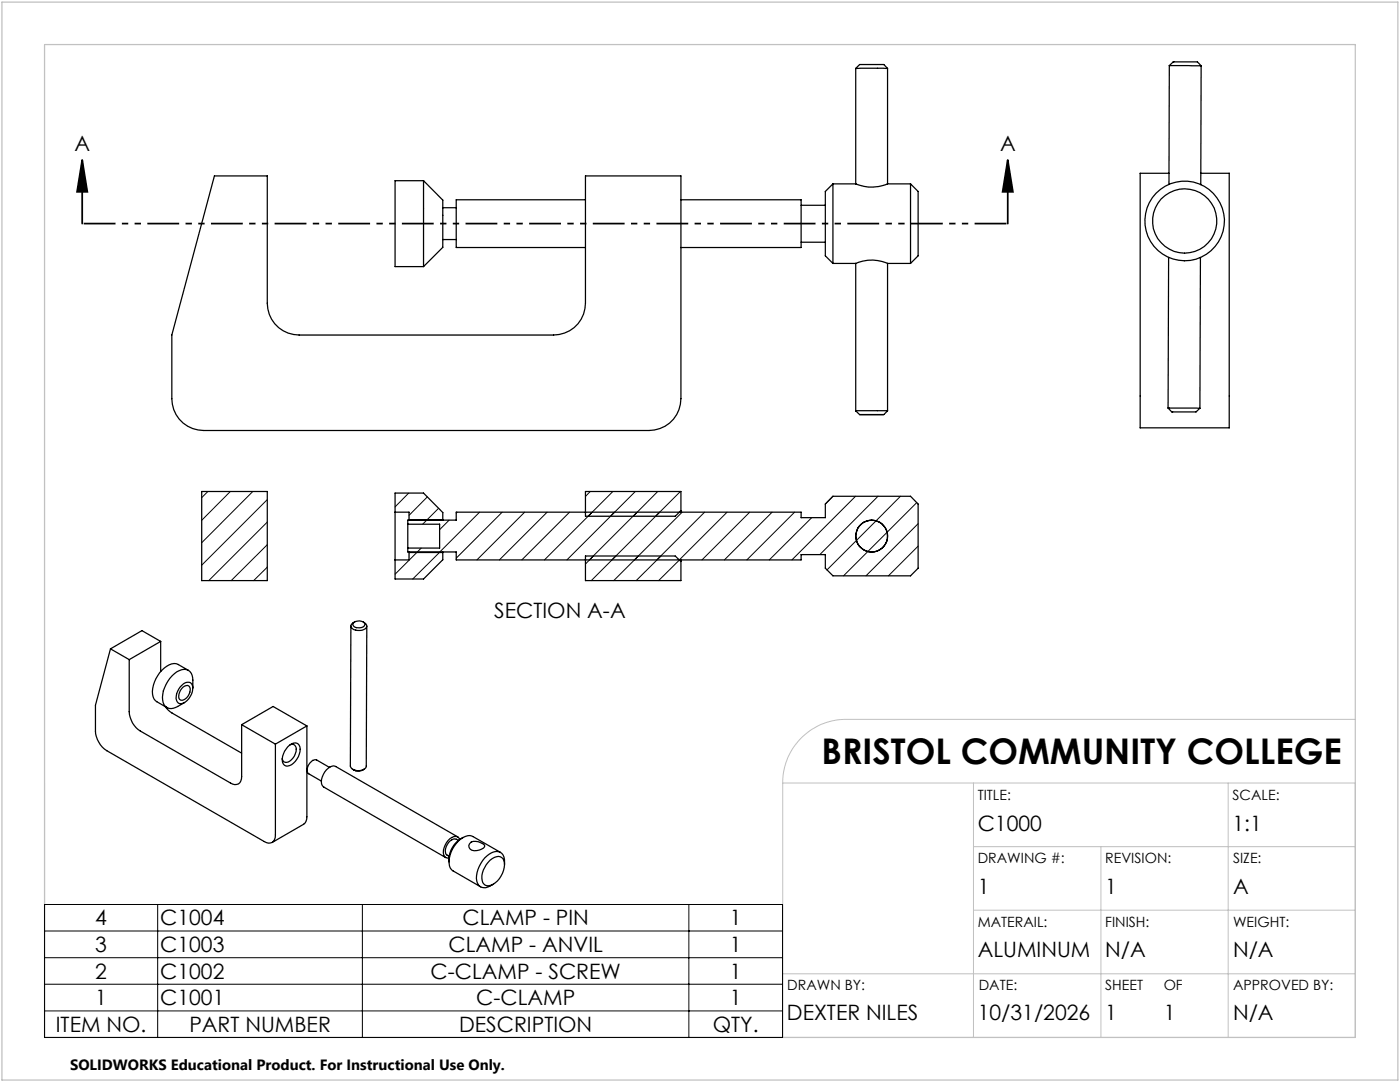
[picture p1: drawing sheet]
<svg xmlns="http://www.w3.org/2000/svg" width="279mm" height="216mm" viewBox="0 0 279 216" stroke-linecap="round" stroke-linejoin="round" font-family="sans-serif">
<g fill="none" stroke="#000" stroke-width=".25">
<path d="M170.8 13.7h6.3M170.8 13.7l.8-.8h4.8l.7 .8M170.8 13.7v23M177.1 13.7v23h4.6M233.4 13.1h6.3M233.4 13.1l.7-.8h4.9l.7 .8M233.4 13.1l-.1 23.7M239.7 13.1l-.1 23.7M42.8 35.1h10.5v25.4a6.3 6.3 0 0 0 6.4 6.4h50.8a6.3 6.3 0 0 0 6.3-6.4v-25.4h19.1v44.5a6.3 6.3 0 0 1-6.4 6.3h-88.9a6.3 6.3 0 0 1-6.3-6.3v-12.7zM84.5 36.1h-5.7v17.1h5.7M84.5 36.1v17.1M84.5 36.1l3.9 3.8v9.5l-3.9 3.8"/>
<path d="M116.8 39.9h-25.7v9.5h25.7M135.9 39.9h24v9.5h-24M166.2 36.7v15.9M166.2 36.7l-1.5 1.5v12.8l1.5 1.6M166.2 36.7h4.6M170.8 36.7a7.9 7.9 0 0 0 6.3 0M181.7 36.7l1.5 1.5v12.8l-1.5 1.6M181.7 36.7v15.9M233.3 34.6h-5.8v50.8h17.8v-50.8h-5.7M88.4 41.5h2.7M88.4 47.8h2.7M159.9 41h4.8"/>
<path d="M159.9 48.3h4.8M166.2 52.6h4.6M170.8 52.6a7.7 7.7 0 0 1 6.3 0M170.8 52.6v29.4M181.7 52.6h-4.6v29.4M233.2 51.4l-.1 30M239.6 51.4l-.1 30.1M40.3 98.1h13v17.8h-13zM116.8 98.1h19.1v3.8l-1.1 1.1h-18zM170.8 82h6.3M170.8 82l.8 .7M171.6 82.7h4.8z"/>
<path d="M177.1 82l-.7 .7M233.1 81.4l6.4 .1M233.1 81.4l.8 .8h4.8l.8-.7M78.8 102.2v9.5M78.8 102.2v-3.8h5.7l3.9 3.9v1.4M78.8 102.2h2.8v1.5M81.4 104.6v4.8M81.4 104.6v-.8h9.7v-1.6h68.8v1.1h4.8v-2.7l1.5-1.6h15.5l1.5 1.6v12.8l-1.5 1.5h-15.5l-1.5-1.5v-2.7h-4.8v1h-68.8v-1.6h-9.7v-.7M81.4 104.6h6.3v4.8h-6.3M81.6 110.1v.1M81.6 103.7v.1M81.6 110.2v1.5h-2.8"/>
<path d="M81.6 110.2h6.8M81.6 103.7h6.8M88.4 110.1v.1M88.4 103.7v.1M88.4 110.2v1.5l-3.9 3.8h-5.7v-3.8M116.8 110.9h18l1.1 1.1v3.9h-19.1zM135.9 111.7v.3M135.9 101.9v.3M22 129.5l-3 11.2v5.2a5.1 5.1 0 0 0 2.3 3.9l31.4 18.1a1.35 1.35 0 0 0 1.6 .2 1.35 1.35 0 0 0 .7-1.5v-18.1M22 129.5l3.8 2.1M25.8 131.6v10.4a4.8 4.8 0 0 0 2.2 3.9l18 10.3a1.34 1.34 0 0 0 1.6 .2 1.34 1.34 0 0 0 .6-1.4v-10.4M32.1 128l-3.8-2.2-6.3 3.7"/>
<path d="M32.1 128l-6.3 3.6M32.1 128v6M35.9 137.1a1.71 1.71 0 0 1 2.1-.9 2.46 2.46 0 0 1-.3 3.2 1.8 1.8 0 0 1-2.1 .9 2.51 2.51 0 0 1 .3-3.2zM36.5 137.1a.85 .85 0 0 1 1.2-.2 .85 .85 0 0 1 .2 1.2 1.9 1.9 0 0 1-1.8 1.6 1.38 1.38 0 0 1-.1-1.9zM37.6 133.8l-2-1.2a2.58 2.58 0 0 0-2.8 .7 6.2 6.2 0 0 0-2.2 5.7l.4 .8 2.3 1.4M38.5 137.3a4.3 4.3 0 0 0-.6-3.3 2.61 2.61 0 0 0-3.6 .9 5.5 5.5 0 0 0-1.6 5.7 1.8 1.8 0 0 0 2.8 .4l1.3-.8M70 124.9l-.1 28a1.89 1.89 0 0 0 3.1 .3l.2-28.3M70.5 124.3a1.57 1.57 0 0 1 2.3 .2 .96 .96 0 0 1-1.3 .8 .76 .76 0 0 1-.8-.2 .76 .76 0 0 1-.2-.8zM70.8 124.1a.82 .82 0 0 0-.8 .9 .82 .82 0 0 0 1 .7l.4 .1a1.59 1.59 0 0 0 1.8-.8l-.2-.5-.5-.4M33 141l1.3 1.3 13.9 8M48.2 144.6l6.8 3.9M48.2 144.6l6.3-3.6 6.7 3.9"/>
<path d="M57.4 149a1.42 1.42 0 0 1 2.3-.3 3.4 3.4 0 0 1-2.3 4.2 1.12 1.12 0 0 1-1.1-1.5l.5-1.5zM57.9 148.6a.92 .92 0 0 1 1.1 .2 .92 .92 0 0 1 .1 1.1 2.52 2.52 0 0 1-2.2 2.2 .79 .79 0 0 1-.6-.8M61.2 144.9v18.1a1.71 1.71 0 0 1-.6 1.5l-6.3 3.6M61.2 144.9l-6.2 3.6M65.7 153.1l-2.5-1.4a1.91 1.91 0 0 0-1.9 2.1l.3 .6 2.5 1.5M70.4 153.5a1.97 1.97 0 0 0 2.2 0M91.4 167l-24.4-14a1.62 1.62 0 0 0-1.9 .7 2.62 2.62 0 0 0-.6 3.3l24.5 14.1M91.5 167.7a1.42 1.42 0 0 0-2.2 .8 1.46 1.46 0 0 0 .3 2.4M91.8 167.5a.98 .98 0 0 0-1.6-.4 3.4 3.4 0 0 0-1.5 3.7 .88 .88 0 0 0 .9 .4M92.4 167.1a5.1 5.1 0 0 0-2.8 4.9M94 168.1a2.38 2.38 0 0 1 2.7 .7 2.1 2.1 0 0 1-2.5 .9 .89 .89 0 0 1-.6-.8 .89 .89 0 0 1 .4-.8zM97.8 171.7a1.81 1.81 0 0 1 2.6-.3 4.1 4.1 0 0 1-1.1 4.4 2.05 2.05 0 0 1-2.7 .6 3.3 3.3 0 0 1 .4-3.8z"/>
<path d="M98.4 176.5l-.5 .2M99.9 170.1l-5.5-3.2a2.2 2.2 0 0 0-2.5 .5 5.8 5.8 0 0 0-2.2 5.4l.2 .4 .5 .6 5.5 3.2M100.7 172.5v-.6a1.75 1.75 0 0 0-1-1.9 1.75 1.75 0 0 0-2.1 .4 6 6 0 0 0-2.5 5.4 1.65 1.65 0 0 0 2.8 1"/>
<circle cx="236.4" cy="44.1" r="7.9"/>
<circle cx="236.4" cy="44.1" r="6.4"/>
<circle cx="174" cy="107" r="3.2"/>
</g>
<g fill="none" stroke="#000" stroke-width=".2">
<path d="M41.5 98.1l-1.2 1.2M46 98.1l-5.7 5.7M50.4 98.1l-10.1 10.2M53.3 99.7l-13 13.1M81.6 98.4l-2.8 2.7M85.3 99.2l-3.7 3.6M117.8 98.1l-1 1M122.3 98.1l-13.6 13.6M126.8 98.1l-13.7 13.6M131.3 98.1l-4.9 4.9M135.8 98.1l-17.8 17.8M166.2 99l-1.5 1.6"/>
<path d="M170.7 99l-12.7 12.7M175.2 99l-11.6 11.7M179.7 99l-14.7 14.7M53.3 104.2l-11.6 11.7M53.3 108.7l-7.2 7.2M53.3 113.2l-2.7 2.7M83.2 110.2l-4.4 4.4M84.1 109.4l-.8 .7M85.2 103.8l-.9 .8M87.5 101.4l-2.3 2.3M87.7 110.2l-5.3 5.3M89.6 103.8l-1.9 1.9"/>
<path d="M91.2 102.2l-.1 .2M95.7 102.2l-7.9 7.9M100.2 102.2l-9.1 9.2M104.7 102.2l-9.5 9.5M109.2 102.2l-9.5 9.5M113.7 102.2l-9.6 9.5M118.4 110.9l-1.6 1.6M127.1 102.2l-9.5 9.5M131.9 110.9l-4.9 5M135.6 111.8l-4.2 4.1M136.1 102.2l-13.6 13.7M140.6 102.2l-9.5 9.5"/>
<path d="M145.1 102.2l-9.5 9.5M149.6 102.2l-9.5 9.5M154.1 102.2l-9.5 9.5M158.6 102.2l-9.6 9.5M162 103.3l-8.5 8.4M183 100.3l-14.7 14.6M183.2 104.5l-10.4 10.4M183.2 109l-5.9 5.9M8.9 180.5h147.3v26.5h-147.3zM8.9 185.8h147.3M8.9 191.1h147.3M8.9 196.4h147.3"/>
<path d="M31.5 180.5v26.5M72.3 180.5v26.5M137.5 180.5v26.5M8.9 201.7h147.3"/>
</g>
<path d="M16.4 31.9l1 6.4h-2zM16.4 31.9v12.7M201.1 31.9l1 6.4h-2zM201.1 31.9v12.7" fill="none" stroke="#000" stroke-width=".35"/>
<path d="M8.9 156.2v50.8h261.6v-50.8h-114.3M156.2 156.2v50.8M194.3 156.2v50.8M245.1 156.2v50.8M270.5 143.5h-101.6a12.6 12.6 0 0 0-12.7 12.7M194.3 168.9h76.2M219.7 168.9v38.1M156.2 194.3h114.3M194.3 181.6h76.2" fill="none" stroke="#c0c0c0" stroke-width=".2"/>
<path d="M.4 .4h278.6v215.1h-278.6zM8.9 8.9h261.6v198.1h-261.6z" fill="none" stroke="#c0c0c0" stroke-width=".25"/>
<path d="M16.4 31.9l1 6.4h-2zM201.1 31.9l1 6.4h-2z" fill="#000"/>
<path d="M201.1 44.6h-184.7" fill="none" stroke="#000" stroke-width=".35" stroke-dasharray="6.3 1.3 1.3 1.3 1.3 1.3" stroke-dashoffset="-.3" stroke-linecap="butt"/>
<text font-size="7.1" x="164" y="152.5">BRISTOL COMMUNITY COLLEGE</text>
<g font-size="4.2">
<text x="14.9" y="30.1">A</text>
<text x="199.6" y="30.1">A</text>
<text x="98.6" y="123.3">SECTION A-A</text>
<text x="195.1" y="165.9">C1000</text>
<text x="246" y="165.9">1:1</text>
<text x="195.1" y="178.4">1</text>
<text x="220.6" y="178.4">1</text>
<text x="246.1" y="178.4">A</text>
<text x="19" y="184.6">4</text>
<text x="32" y="184.6">C1004</text>
<text x="92.3" y="184.6">CLAMP - PIN</text>
<text x="145.7" y="184.6">1</text>
<text x="19" y="189.9">3</text>
<text x="32" y="189.9">C1003</text>
<text x="89.5" y="189.9">CLAMP - ANVIL</text>
<text x="145.7" y="189.9">1</text>
<text x="195.1" y="191">ALUMINUM</text>
<text x="220.6" y="191">N/A</text>
<text x="246.1" y="191">N/A</text>
<text x="19" y="195.3">2</text>
<text x="32" y="195.3">C1002</text>
<text x="85.9" y="195.3">C-CLAMP - SCREW</text>
<text x="145.7" y="195.3">1</text>
<text x="19" y="200.6">1</text>
<text x="32" y="200.6">C1001</text>
<text x="95" y="200.6">C-CLAMP</text>
<text x="145.7" y="200.6">1</text>
<text x="157" y="203.5">DEXTER NILES</text>
<text x="195.1" y="203.5">10/31/2026</text>
<text x="220.6" y="203.5">1</text>
<text x="232.2" y="203.5">1</text>
<text x="246.1" y="203.5">N/A</text>
<text x="11.1" y="205.9">ITEM NO.</text>
<text x="37.8" y="205.9">PART NUMBER</text>
<text x="91.6" y="205.9">DESCRIPTION</text>
<text x="142.3" y="205.9">QTY.</text>
</g>
<text font-size="3" x="14" y="213.5">SOLIDWORKS Educational Product. For Instructional Use Only.</text>
<g font-size="2.8">
<text x="195.1" y="159.7">TITLE:</text>
<text x="246" y="159.7">SCALE:</text>
<text x="195.1" y="172.2">DRAWING #:</text>
<text x="220.6" y="172.2">REVISION:</text>
<text x="246.1" y="172.2">SIZE:</text>
<text x="195.1" y="185">MATERAIL:</text>
<text x="220.6" y="185">FINISH:</text>
<text x="246.1" y="185">WEIGHT:</text>
<text x="157.1" y="197.5">DRAWN BY:</text>
<text x="195.3" y="197.5">DATE:</text>
<text x="220.6" y="197.5">SHEET</text>
<text x="232.2" y="197.5">OF</text>
<text x="246.1" y="197.5">APPROVED BY:</text>
</g>
</svg>
